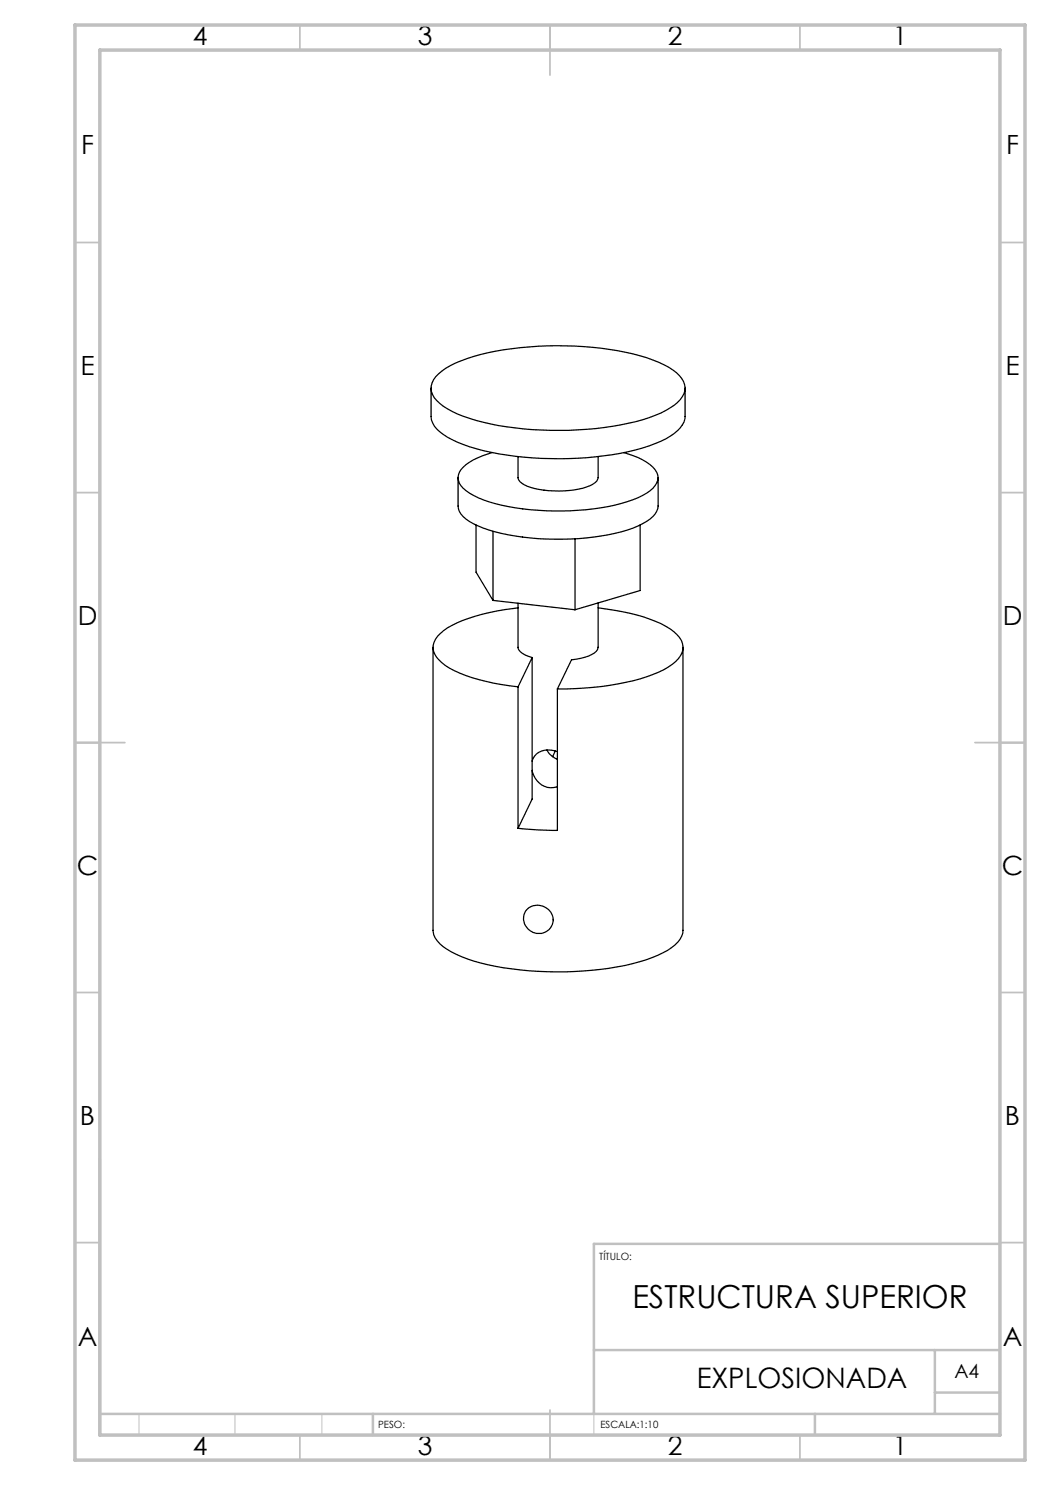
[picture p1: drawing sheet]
<svg xmlns="http://www.w3.org/2000/svg" width="210mm" height="297mm" viewBox="0 0 210 297" stroke-linecap="round" stroke-linejoin="round" font-family="sans-serif">
<path d="M118.8 248.8v38.2M118.8 270h81.2M27.8 282.8v4.2M47 282.8v4.2M64.4 282.8v4.2" fill="none" stroke="#c0c0c0" stroke-width=".2"/>
<g fill="none" stroke="#c0c0c0" stroke-width=".35">
<path d="M60 5v5M110 5v10M160 5v5M15 48.5h5M200 48.5h5M15 98.5h5M200 98.5h5M15 148.5h10M195 148.5h10M15 198.5h5M200 198.5h5M15 248.5h5"/>
<path d="M200 248.5h5M60 287v5M110 282v10M160 287v5"/>
</g>
<path d="M20 231.8v55.2M200 248.8h-81.2v34M118.8 270h81.2M187 270v12.8M187 278.5h13M20 282.8h180M74.6 282.8v4.2M163 282.8v4.2" fill="none" stroke="#c0c0c0" stroke-width=".5"/>
<path d="M15 5h190v287h-190zM20 10h180v277h-180z" fill="none" stroke="#c0c0c0" stroke-width=".7"/>
<g fill="none" stroke="#000" stroke-width=".25">
<path d="M86.2 77.6v5.7a4.5 4.5 0 0 0 2.5 3.6 30.5 30.5 0 0 0 12.7 4.1 67.9 67.9 0 0 0 27.1-1.4l1.3-.4a12.3 12.3 0 0 0 6.7-4.3l.5-1.1v-6.2M87.1 75.3a15.9 15.9 0 0 1 7.6-4 67 67 0 0 1 34.6 .2l1.3 .5a10.6 10.6 0 0 1 6.1 4.3 3.3 3.3 0 0 1-1.2 4.2 24.3 24.3 0 0 1-11.4 4.5 69.2 69.2 0 0 1-28.8-.9 16.5 16.5 0 0 1-8.4-4.6 3.2 3.2 0 0 1 .2-4.2zM91.6 95.5v5.7a4 4 0 0 0 2.3 3.1 34.3 34.3 0 0 0 15.3 3.5 48.2 48.2 0 0 0 17.4-2.2l1-.4a6.6 6.6 0 0 0 4-3.5v-6.2M98.4 90.5a12.1 12.1 0 0 0-6.2 3.4 2.84 2.84 0 0 0 1 4.2 24.5 24.5 0 0 0 11.3 3.7 53.1 53.1 0 0 0 21-1.5l2.1-.7a6.5 6.5 0 0 0 4-3.5 3.2 3.2 0 0 0-1.6-3.2 14.8 14.8 0 0 0-5.2-2.4M103.6 91.3v4.2a2.36 2.36 0 0 0 1.9 1.8 19.9 19.9 0 0 0 12.5-.1 2.05 2.05 0 0 0 1.6-1.7v-4.2M95.2 105v9.4l3.4 5.7M98.6 106.3v13.8M115 107.8v14.2M128 105v13.1l-13 3.9M86.6 129.5v56.6a4.6 4.6 0 0 0 2.8 3.7 32 32 0 0 0 13 4 66.1 66.1 0 0 0 26.8-1.8l2.4-.9a9.1 9.1 0 0 0 4.7-3.9l.3-1.1v-56.6M98.6 120.1l16.4 1.9M103.6 121.6a37.8 37.8 0 0 0-14.1 4 5.1 5.1 0 0 0-2.9 4 6.6 6.6 0 0 0 4.3 4.6 39.9 39.9 0 0 0 12.7 3.2"/>
<path d="M103.6 120.6v8.9a2.55 2.55 0 0 0 2.1 1.8l.7 .2M103.6 137.4v28.3M106.4 131.5l-2.8 5.9M106.4 131.5v28.3l-2.8 5.9M111.5 137.8v28.3l-4-.1-3.9-.3M119.6 121.6a37.4 37.4 0 0 1 13.6 3.7 6.5 6.5 0 0 1 3.3 3.4 3.8 3.8 0 0 1-2 4.1 26.1 26.1 0 0 1-10.8 4l-5.1 .7-7.1 .3M119.6 120.6v8.9a1.64 1.64 0 0 1-1.2 1.4l-1.4 .5-2.7 .6-2.8 5.8M106.4 154.1a3.9 3.9 0 0 0 5.1 3.2M109.4 150a4.3 4.3 0 0 0 2.1 1.9M111.1 150.2l-.6 1.1M111.5 150.3a3.8 3.8 0 0 0-4.8 1.3l-.3 .7M105.6 181.7a2.99 2.99 0 0 1 4 .1 2.99 2.99 0 0 1 .4 3.9 2.97 2.97 0 0 1-4.3 .2 2.97 2.97 0 0 1-.1-4.2z"/>
</g>
<text font-size="6.3" x="126.5" y="261.6">ESTRUCTURA SUPERIOR</text>
<text font-size="5.6" x="139.3" y="277.5">EXPLOSIONADA</text>
<g font-size="5.3">
<text x="38.5" y="9">4</text>
<text x="83.5" y="9">3</text>
<text x="133.6" y="9">2</text>
<text x="178.6" y="9">1</text>
<text x="16.2" y="30.8">F</text>
<text x="201.2" y="30.8">F</text>
<text x="16.1" y="75">E</text>
<text x="201.1" y="75">E</text>
<text x="15.5" y="125">D</text>
<text x="200.5" y="125">D</text>
<text x="15.4" y="175">C</text>
<text x="200.4" y="175">C</text>
<text x="16" y="225">B</text>
<text x="201" y="225">B</text>
<text x="15.5" y="269.3">A</text>
<text x="200.5" y="269.3">A</text>
<text x="38.5" y="291">4</text>
<text x="83.5" y="291">3</text>
<text x="133.6" y="291">2</text>
<text x="178.6" y="291">1</text>
</g>
<text font-size="3.9" x="190.9" y="275.5">A4</text>
<g font-size="2">
<text x="119.9" y="251.9">TÍTULO:</text>
<text x="75.6" y="285.5">PESO:</text>
<text x="120.1" y="285.6">ESCALA:1:10</text>
</g>
</svg>
